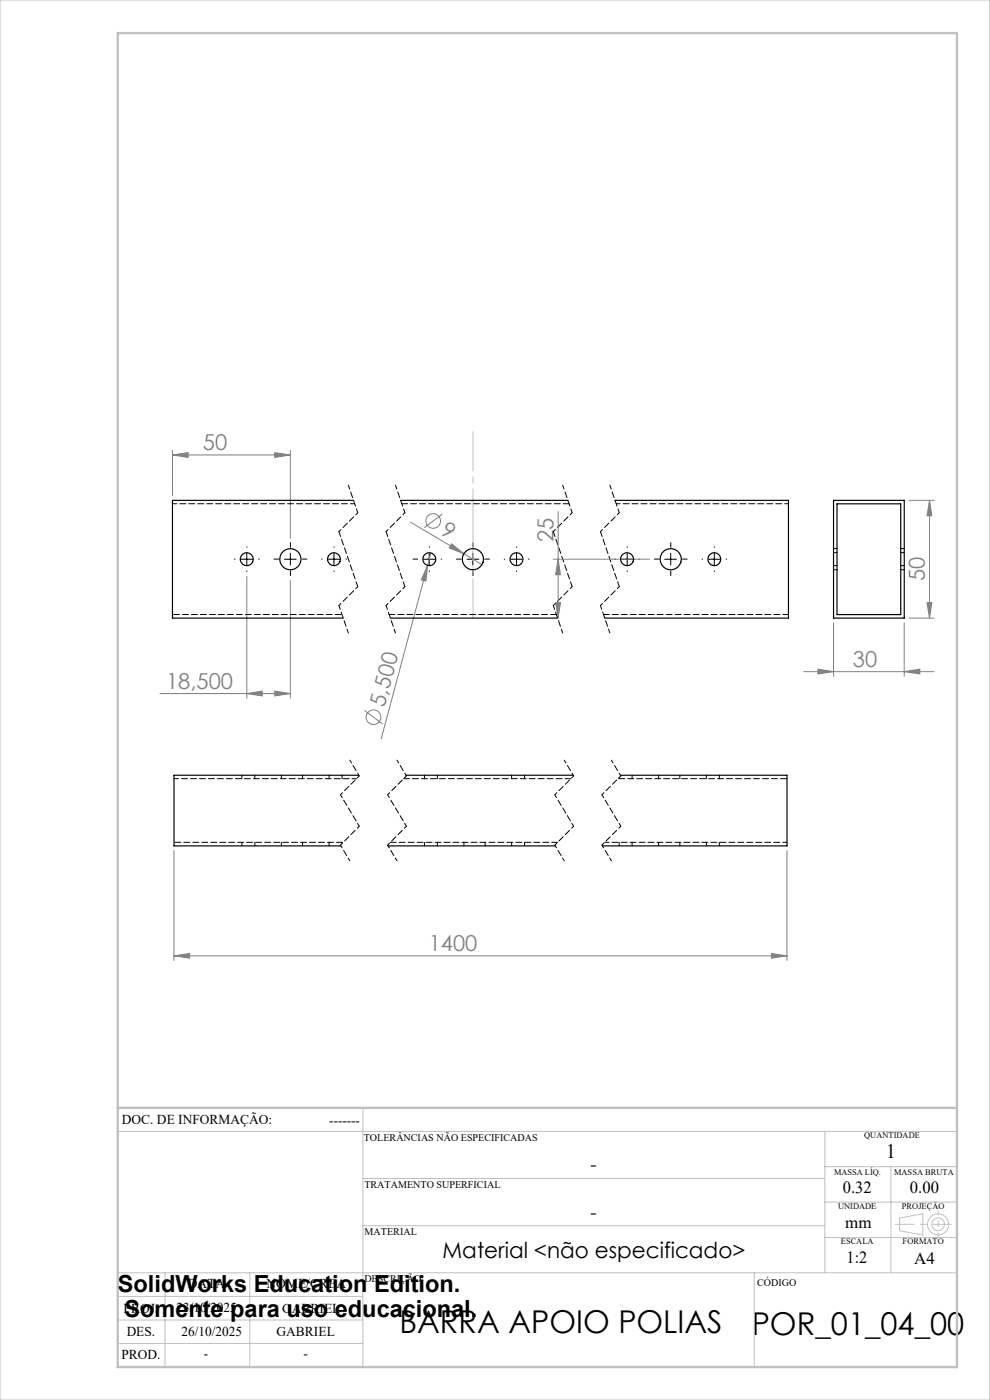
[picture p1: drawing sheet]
<svg xmlns="http://www.w3.org/2000/svg" width="210mm" height="297mm" viewBox="0 0 210 297" stroke-linecap="round" stroke-linejoin="round" font-family="sans-serif">
<g fill="none" stroke="#808080" stroke-width=".21">
<path d="M36.6 96.5l3.3-.5v1zM36.6 95.5v9.6M36.6 96.5h25M58.3 96l3.3 .5-3.3 .5zM61.6 95.5v18.6M87.1 110.8l15.1 9M90.7 120l-.4 3.3-.9-.3zM90.7 120l-9.8 36.7M91.4 117.3l-.7 2.7M93.8 109.1l-3.8 2.9M95.8 115.4l2.6 2.1-3.1-1.3zM117.4 118.6h20.4"/>
<path d="M118.4 108.5v22.6M118.4 118.6l.5 3.3h-1zM192.8 106.1h5.4M197.2 106.1v25M197.2 106.1l.5 3.3h-1.1zM52.4 122.3v25.8M61.6 123.1v25M117.9 127.8h1l-.5 3.3zM176.8 132.1v11.4M191.8 132.1v11.4M192.8 131.1h5.4M196.6 127.8h1.1l-.5 3.3z"/>
<path d="M33.9 147.1h27.7M52.4 147.1l3.2-.5v1zM58.3 146.6l3.3 .5-3.3 .5zM77.3 150.7l3.8 2.9M170.5 142.5h27.7M173.5 142l3.3 .5-3.3 .5zM191.8 142.5l3.3-.5v1zM36.9 180.4v23.4M166.9 180.4v23.4M36.9 202.8l3.3-.5v1zM36.9 202.8h130M163.7 202.3l3.2 .5-3.2 .5z"/>
<circle cx="91.9" cy="110.5" r="1.55"/>
<circle cx="79.2" cy="152.1" r="1.56"/>
</g>
<g fill="none" stroke="#c0c0c0" stroke-width=".21">
<path d="M0 0h210v297h-210zM77 235v55M25 240h178M77 250h98M175 240v30M175 255h28M175 247.5h28M189 247.5v22.5M190.8 258.4l5-.9v4.5l-5-.9zM25 275h52M25 270h178M35 270v20"/>
<path d="M53 270v20M77 260h98M160 270v20M175 262.5h28M25 285h52M25 280h52"/>
<circle cx="199" cy="259.7" r="1.34"/>
<circle cx="199" cy="259.7" r="2.25"/>
</g>
<g fill="none" stroke="#000" stroke-width=".21" stroke-dasharray="15.2 1.3 1.3 1.3">
<path d="M49.9 118.6h-.2M52.4 116.1v-.1M54.9 118.6h.1M59.1 118.6h-1M61.6 116.1v-1M64.1 118.6h1M68.4 118.6h-.2M70.9 116.1v-.1M73.4 118.6h.1M88.6 118.6h-1M91.1 116.1v-.1M93.6 118.6h.1"/>
<path d="M97.8 118.6h-1M100.3 116.1v-1M102.8 118.6h1M107.1 118.6h-.1M109.6 116.1v-.1M112.1 118.6h.1M130.5 118.6h-.1M133 116.1v-.1M135.5 118.6h.2M139.8 118.6h-1M142.3 116.1v-1M144.8 118.6h1"/>
<path d="M149 118.6h-.1M151.5 116.1v-.1M154 118.6h.2M52.4 121.1v.1M61.6 121.1v1M70.9 121.1v.1M91.1 121.1v.1M100.3 121.1v1M109.6 121.1v.1M133 121.1v.1M142.3 121.1v1M151.5 121.1v.1"/>
</g>
<g fill="none" stroke="#000" stroke-width=".21">
<path d="M51.1 118.6h2.5M52.4 117.4v2.5M60.3 118.6h2.5M61.6 117.4v2.5M69.6 118.6h2.5M70.8 117.4v2.5M89.8 118.6h2.5M91.1 117.4v2.5M99.1 118.6h2.5M100.3 117.4v2.5M108.3 118.6h2.5M109.6 117.4v2.5"/>
<path d="M131.8 118.6h2.5M133 117.4v2.5M141 118.6h2.5M142.3 117.4v2.5M150.3 118.6h2.5M151.5 117.4v2.5"/>
</g>
<path d="M73.9 102.9l2 5.9M83.9 102.9l2 5.9M119.4 102.9l2 5.9M129.4 102.9l2 5.9M71.9 128.5l2 5.8M81.9 128.5l2 5.8M117.4 128.5l2 5.8M127.4 128.5l2 5.8" fill="none" stroke="#000" stroke-width=".21" stroke-dasharray="1.3 .6" stroke-dashoffset=".4"/>
<g fill="none" stroke="#000" stroke-width=".21" stroke-dasharray="1.3 .6" stroke-dashoffset=".7">
<path d="M75.9 108.8l-4 4M85.9 108.8l-4 4M121.4 108.8l-4 4M131.4 108.8l-4 4M75.9 124.5l-4 4M85.9 124.5l-4 4M121.4 124.5l-4 4M131.4 124.5l-4 4M76.2 164.6l-4 4M76.2 175.3l-4 4M86.2 164.6l-4 4M86.2 175.3l-4 4"/>
<path d="M121.7 164.6l-4 4M121.7 175.3l-4 4M131.7 164.6l-4 4M131.7 175.3l-4 4"/>
</g>
<path d="M71.9 112.8l4 11.7M81.9 112.8l4 11.7M117.4 112.8l4 11.7M127.4 112.8l4 11.7" fill="none" stroke="#000" stroke-width=".21" stroke-dasharray="1.3 .6" stroke-dashoffset=".2"/>
<path d="M72.2 168.6l4 6.7M72.2 179.3l2 3.3M74.2 161.3l2 3.3M82.2 168.6l4 6.7M82.2 179.3l2 3.3M84.2 161.3l2 3.3M117.7 168.6l4 6.7M117.7 179.3l2 3.3M119.7 161.3l2 3.3M127.7 168.6l4 6.7M127.7 179.3l2 3.3M129.7 161.3l2 3.3" fill="none" stroke="#000" stroke-width=".21" stroke-dasharray="1.3 .6" stroke-dashoffset=".6"/>
<path d="M201.8 259.7h-11.9" fill="none" stroke="#c0c0c0" stroke-width=".21" stroke-dasharray="15.2 1.3 1.3 1.3" stroke-dashoffset="11.2"/>
<path d="M199 256.9v5.4" fill="none" stroke="#c0c0c0" stroke-width=".21" stroke-dasharray="15.2 1.3 1.3 1.3" stroke-dashoffset="14.4"/>
<path d="M25 7h178v283h-178zM25 235h178" fill="none" stroke="#c0c0c0" stroke-width=".5"/>
<path d="M100.3 131.1v-39.5" fill="none" stroke="#c0c0c0" stroke-width=".21" stroke-dasharray="15.2 1.3 1.3 1.3" stroke-dashoffset="6.9"/>
<g fill="#808080">
<path d="M95.8 115.4l2.6 2.1-3.1-1.3z"/>
<path d="M90.7 120l-.4 3.3-.9-.3z"/>
<path d="M58.3 96l3.3 .5-3.3 .5zM36.6 96.5l3.3-.5v1z"/>
<path d="M173.5 142l3.3 .5-3.3 .5zM191.8 142.5l3.3-.5v1zM52.4 147.1l3.2-.5v1zM58.3 146.6l3.3 .5-3.3 .5z"/>
<path d="M197.2 106.1l.5 3.3h-1.1zM196.6 127.8h1.1l-.5 3.3zM118.4 118.6l.5 3.3h-1zM117.9 127.8h1l-.5 3.3z"/>
<path d="M36.9 202.8l3.3-.5v1zM163.7 202.3l3.2 .5-3.2 .5z"/>
</g>
<g fill="none" stroke="#000" stroke-width=".25">
<path d="M75 106.1h-38.4v25h36.2M84.9 106.1h35.5M130.4 106.1h36.9v25h-39M176.8 106.1h15v25h-15zM177.6 106.9h13.5v23.5h-13.5zM82.8 131.1h35.5M76.1 164.5h-39.2v15h35.4M82.3 179.5h35.5M86.1 164.5h35.5M131.6 164.5h35.3v15h-39.1"/>
<circle cx="52.4" cy="118.6" r="1.37"/>
<circle cx="61.6" cy="118.6" r="2.25"/>
<circle cx="70.8" cy="118.6" r="1.37"/>
<circle cx="91.1" cy="118.6" r="1.38"/>
<circle cx="100.3" cy="118.6" r="2.25"/>
<circle cx="109.6" cy="118.6" r="1.37"/>
<circle cx="133" cy="118.6" r="1.38"/>
<circle cx="142.3" cy="118.6" r="2.25"/>
<circle cx="151.5" cy="118.6" r="1.37"/>
</g>
<g fill="none" stroke="#000" stroke-width=".21" stroke-dasharray="1.3 .6" stroke-dashoffset=".4">
<path d="M36.6 106.9h38.6M130.7 106.9h36.6M176.8 120h.8M177.6 117.2h-.8M177.6 116.4h-.8M191.1 120h.7M191.8 117.2h-.7M191.8 116.4h-.7M176.8 120.9h.8M191.1 120.9h.7M51.3 164.4v.8M51.3 178.7v.7"/>
<path d="M54.1 165.2v-.8M54.1 179.4v-.7M59.7 164.4v.8M59.7 178.7v.7M64.2 165.2v-.8M64.2 179.4v-.7M69.8 164.4v.8M69.8 178.7v.7M72.6 165.2v-.8M90 164.4v.8M90 178.7v.7M92.8 165.2v-.8"/>
<path d="M92.8 179.4v-.7M98.4 178.7v.7M102.9 179.4v-.7M108.5 164.4v.8M108.5 178.7v.7M111.3 165.2v-.8M111.3 179.4v-.7M131.3 178.7v.7M134.1 165.2v-.8M134.1 179.4v-.7M139.7 164.4v.8M139.7 178.7v.7"/>
<path d="M144.2 165.2v-.8M144.2 179.4v-.7M149.8 164.4v.8M149.8 178.7v.7M152.6 165.2v-.8M152.6 179.4v-.7"/>
</g>
<path d="M128 130.4h39.3" fill="none" stroke="#000" stroke-width=".21" stroke-dasharray="1.3 .6" stroke-dashoffset=".1"/>
<path d="M85.2 106.9h35.5M82.5 130.4h35.5M72.6 178.9v-.2M82.8 178.7h35.5M85.6 165.2h35.5M131.3 165v.2" fill="none" stroke="#000" stroke-width=".21" stroke-dasharray="1.3 .6"/>
<path d="M36.6 130.4h35.9M36.9 178.7h35.9M131.1 165.2h35.9" fill="none" stroke="#000" stroke-width=".21" stroke-dasharray="1.3 .6" stroke-dashoffset="-.2"/>
<path d="M36.9 165.2h38.7M128.3 178.7h38.7" fill="none" stroke="#000" stroke-width=".21" stroke-dasharray="1.3 .6" stroke-dashoffset=".3"/>
<g font-size="6.7">
<text x="84.7" y="282.7">BARRA APOIO POLIAS</text>
<text x="159.5" y="283.1">POR_01_04_00</text>
</g>
<g font-size="5">
<text x="25" y="274">SolidWorks Education Edition.</text>
<text x="26.4" y="279.5">Somente para uso educacional.</text>
</g>
<g font-size="4.7" fill="#808080">
<text x="43" y="95.5">50</text>
<text x="93.2" y="113.3" transform="rotate(31 93.2 113.3)">9</text>
<text x="117.4" y="115" transform="rotate(-90 117.4 115)">25</text>
<text x="196.2" y="123.3" transform="rotate(-90 196.2 123.3)">50</text>
<text x="180.9" y="141.4">30</text>
<text x="35.2" y="146.1">18,500</text>
<text x="81.6" y="150.1" transform="rotate(-75 81.6 150.1)">5,500</text>
<text x="90.9" y="201.7">1400</text>
</g>
<text font-size="4.7" x="93.9" y="266.8">Material &lt;não especificado&gt;</text>
<text font-size="4.3" x="188" y="245.8">1</text>
<g font-size="4">
<text x="125.2" y="248.4">-</text>
<text x="125.2" y="258.6">-</text>
</g>
<g font-size="3.6">
<text x="178.8" y="253.1">0.32</text>
<text x="193" y="253.1">0.00</text>
<text x="179.3" y="260.6">mm</text>
<text x="179.6" y="267.9">1:2</text>
<text x="193.9" y="268.1">A4</text>
</g>
<g font-size="2.9">
<text x="25.9" y="238.4">DOC. DE INFORMAÇÃO:</text>
<text x="69.8" y="238.6">-------</text>
<text x="39.9" y="273.2">DATA</text>
<text x="56.5" y="273.2">NOME/CREA</text>
<text x="26.2" y="278.6">PROJ.</text>
<text x="37.4" y="278.2">23/10/2025</text>
<text x="59.8" y="278.6">GABRIEL</text>
<text x="26.9" y="283.4">DES.</text>
<text x="38.5" y="283.4">26/10/2025</text>
<text x="58.7" y="283.4">GABRIEL</text>
<text x="25.7" y="288.3">PROD.</text>
<text x="43.3" y="288">-</text>
<text x="64.4" y="288">-</text>
</g>
<g font-size="2.2">
<text x="77.2" y="242.1">TOLERÂNCIAS NÃO ESPECIFICADAS</text>
<text x="77.3" y="251.9">TRATAMENTO SUPERFICIAL</text>
<text x="77.3" y="261.9">MATERIAL</text>
<text x="77.3" y="272.1">DESCRIÇÃO</text>
<text x="160.6" y="272.8">CÓDIGO</text>
</g>
<g font-size="1.8">
<text x="183.3" y="241.4">QUANTIDADE</text>
<text x="176.9" y="249.2">MASSA LÍQ.</text>
<text x="189.7" y="249.2">MASSA BRUTA</text>
<text x="177.8" y="256.5">UNIDADE</text>
<text x="191.3" y="256.5">PROJEÇÃO</text>
<text x="178.4" y="264">ESCALA</text>
<text x="191.5" y="264">FORMATO</text>
</g>
</svg>
